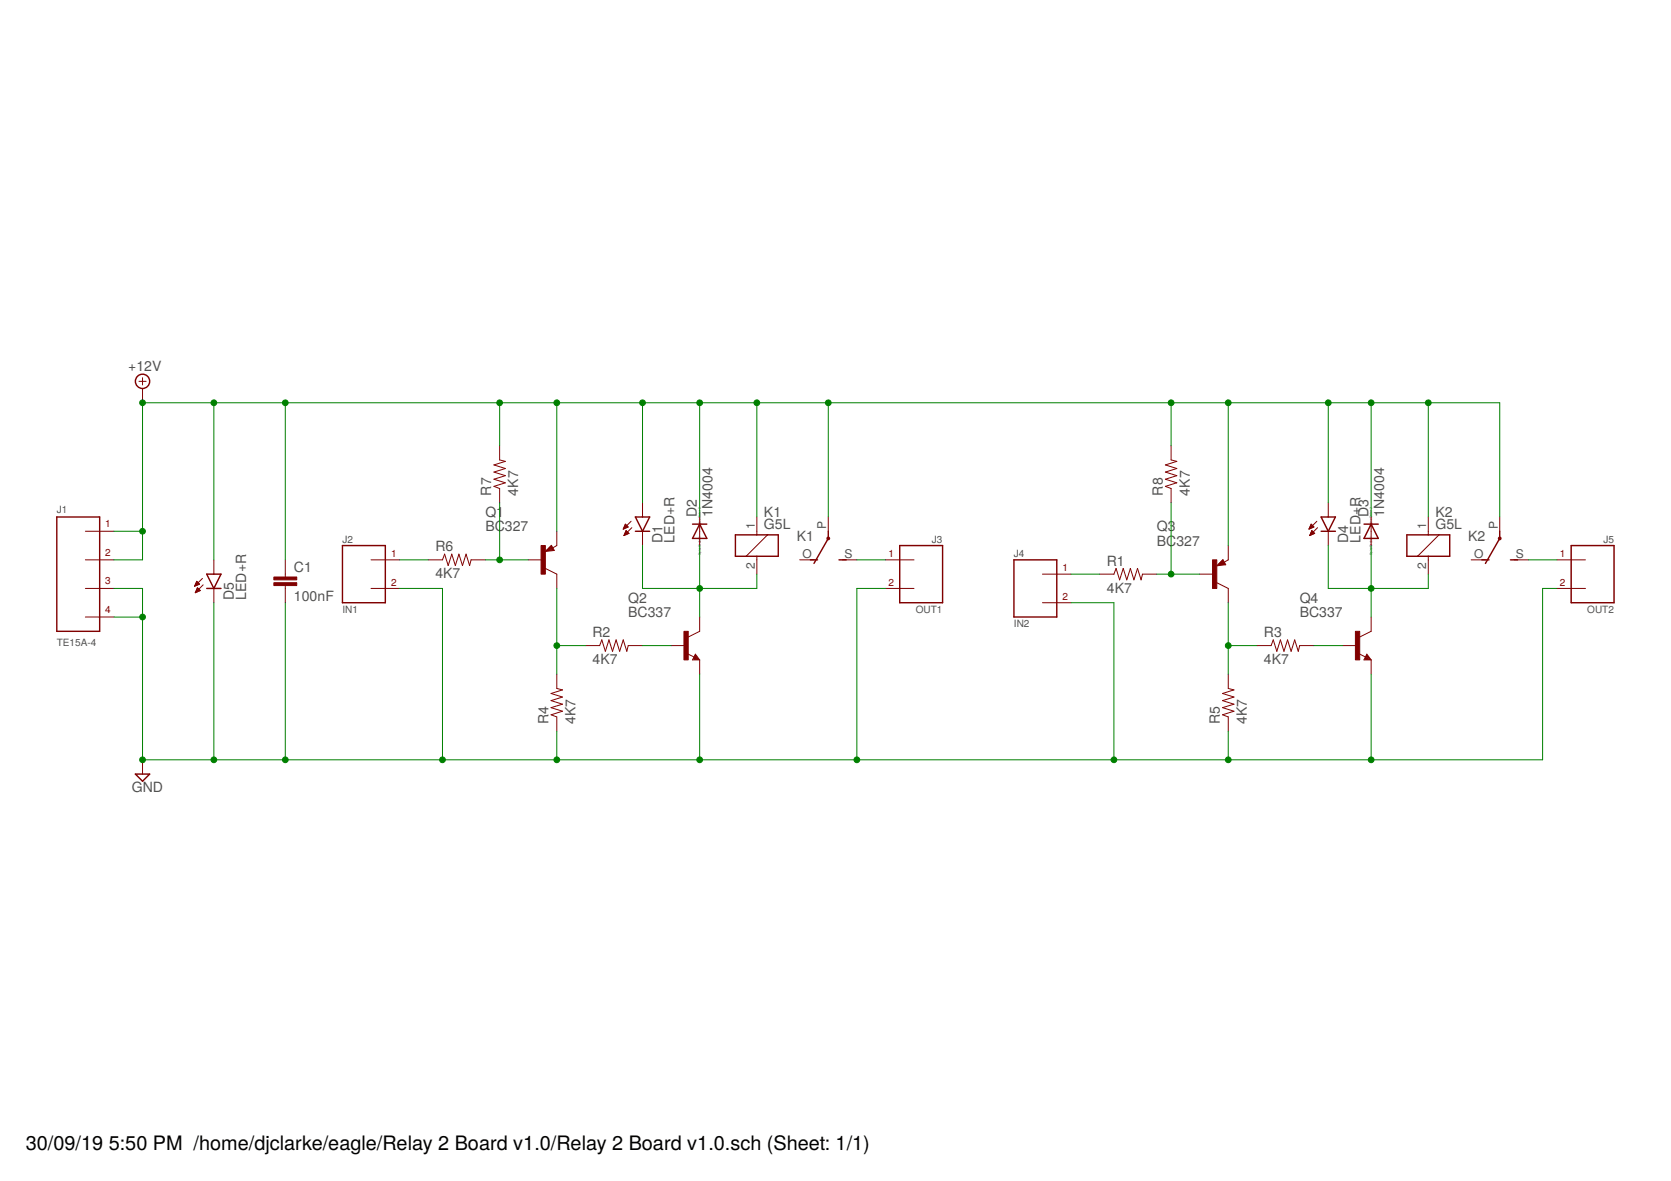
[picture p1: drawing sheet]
<?xml version="1.0" encoding="utf-8"?>
<!DOCTYPE eagle SYSTEM "eagle.dtd">
<!--
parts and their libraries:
SparkFun-Passives: Licensing: Creative Commons ShareAlike 4.0 International - https://creativecommons.org/licenses/by-sa/4.0
-->
<eagle version="7.4.0">
<drawing>
<settings>
<setting alwaysvectorfont="no"/>
<setting verticaltext="up"/>
</settings>
<grid distance="0.1" unitdist="inch" unit="inch" style="lines" multiple="1" display="no" altdistance="0.01" altunitdist="inch" altunit="inch"/>
<schematic xreflabel="%F%N/%S.%C%R" xrefpart="/%S.%C%R">
<libraries>
<library name="diode">
<symbols>
<symbol name="D">
<wire x1="-1.27" y1="-1.27" x2="1.27" y2="0" width="0.254" layer="94"/>
<wire x1="1.27" y1="0" x2="-1.27" y2="1.27" width="0.254" layer="94"/>
<wire x1="1.27" y1="1.27" x2="1.27" y2="0" width="0.254" layer="94"/>
<wire x1="-1.27" y1="1.27" x2="-1.27" y2="-1.27" width="0.254" layer="94"/>
<wire x1="1.27" y1="0" x2="1.27" y2="-1.27" width="0.254" layer="94"/>
<text x="2.54" y="0.4826" size="1.778" layer="95">&gt;NAME</text>
<text x="2.54" y="-2.3114" size="1.778" layer="96">&gt;VALUE</text>
<pin name="A" x="-2.54" y="0" visible="off" length="short" direction="pas"/>
<pin name="C" x="2.54" y="0" visible="off" length="short" direction="pas" rot="R180"/>
<text x="-2.54" y="0" size="0.4064" layer="99" align="center">SpiceOrder 1</text>
<text x="2.54" y="0" size="0.4064" layer="99" align="center">SpiceOrder 2</text>
</symbol>
</symbols>
<devicesets>
<deviceset name="1N4004" prefix="D">
<gates>
<gate name="1" symbol="D" x="0" y="0"/>
</gates>
<devices>
<device name="" package="DO41-10">
<connects>
<connect gate="1" pin="A" pad="A"/>
<connect gate="1" pin="C" pad="C"/>
</connects>
<technologies>
<technology name=""/>
</technologies>
</device>
</devices>
</deviceset>
</devicesets>
</library>
<library name="aaa-flatcatit">
<symbols>
<symbol name="J4-1">
<text x="-7.62" y="10.922" size="1.27" layer="95">&gt;NAME</text>
<text x="-7.62" y="-12.7" size="1.27" layer="96">&gt;VALUE</text>
<pin name="1" x="2.54" y="7.62" visible="off" length="middle" rot="R180"/>
<pin name="2" x="2.54" y="2.54" visible="off" length="middle" rot="R180"/>
<pin name="3" x="2.54" y="-2.54" visible="off" length="middle" rot="R180"/>
<pin name="4" x="2.54" y="-7.62" visible="off" length="middle" rot="R180"/>
<wire x1="-7.62" y1="10.16" x2="0" y2="10.16" width="0.254" layer="94"/>
<wire x1="0" y1="10.16" x2="0" y2="-10.16" width="0.254" layer="94"/>
<wire x1="0" y1="-10.16" x2="-7.62" y2="-10.16" width="0.254" layer="94"/>
<wire x1="-7.62" y1="-10.16" x2="-7.62" y2="10.16" width="0.254" layer="94"/>
<text x="1.016" y="3.302" size="1.27" layer="94">2</text>
<text x="1.016" y="-1.778" size="1.27" layer="94">3</text>
<text x="1.016" y="-6.858" size="1.27" layer="94">4</text>
<text x="1.016" y="8.382" size="1.27" layer="94">1</text>
</symbol>
<symbol name="J2-1">
<text x="-7.62" y="5.588" size="1.27" layer="95">&gt;NAME</text>
<text x="-7.62" y="-6.858" size="1.27" layer="96">&gt;VALUE</text>
<pin name="P$1" x="2.54" y="2.54" visible="off" length="middle" rot="R180"/>
<pin name="P$2" x="2.54" y="-2.54" visible="off" length="middle" rot="R180"/>
<wire x1="-7.62" y1="5.08" x2="0" y2="5.08" width="0.254" layer="94"/>
<wire x1="0" y1="5.08" x2="0" y2="-5.08" width="0.254" layer="94"/>
<wire x1="0" y1="-5.08" x2="-7.62" y2="-5.08" width="0.254" layer="94"/>
<wire x1="-7.62" y1="-5.08" x2="-7.62" y2="5.08" width="0.254" layer="94"/>
<text x="1.016" y="3.048" size="1.27" layer="94">1</text>
<text x="1.016" y="-2.032" size="1.27" layer="94">2</text>
</symbol>
</symbols>
<devicesets>
<deviceset name="TE15A-4">
<gates>
<gate name="J" symbol="J4-1" x="2.54" y="-7.62"/>
</gates>
<devices>
<device name="" package="J4-950MM">
<connects>
<connect gate="J" pin="1" pad="P$1"/>
<connect gate="J" pin="2" pad="P$2"/>
<connect gate="J" pin="3" pad="P$3"/>
<connect gate="J" pin="4" pad="P$4"/>
</connects>
<technologies>
<technology name=""/>
</technologies>
</device>
</devices>
</deviceset>
<deviceset name="J2-508MM" prefix="J" uservalue="yes">
<gates>
<gate name="G$1" symbol="J2-1" x="2.54" y="0"/>
</gates>
<devices>
<device name="" package="J2-508MM">
<connects>
<connect gate="G$1" pin="P$1" pad="P$1"/>
<connect gate="G$1" pin="P$2" pad="P$2"/>
</connects>
<technologies>
<technology name=""/>
</technologies>
</device>
<device name="V" package="J2V-508MM">
<connects>
<connect gate="G$1" pin="P$1" pad="P$1"/>
<connect gate="G$1" pin="P$2" pad="P$2"/>
</connects>
<technologies>
<technology name=""/>
</technologies>
</device>
</devices>
</deviceset>
</devicesets>
</library>
<library name="SparkFun-Passives">
<symbols>
<symbol name="CAP">
<wire x1="0" y1="2.54" x2="0" y2="2.032" width="0.1524" layer="94"/>
<wire x1="0" y1="0" x2="0" y2="0.508" width="0.1524" layer="94"/>
<text x="1.524" y="2.921" size="1.778" layer="95">&gt;NAME</text>
<text x="1.524" y="-2.159" size="1.778" layer="96">&gt;VALUE</text>
<rectangle x1="-2.032" y1="0.508" x2="2.032" y2="1.016" layer="94"/>
<rectangle x1="-2.032" y1="1.524" x2="2.032" y2="2.032" layer="94"/>
<pin name="1" x="0" y="5.08" visible="off" length="short" direction="pas" swaplevel="1" rot="R270"/>
<pin name="2" x="0" y="-2.54" visible="off" length="short" direction="pas" swaplevel="1" rot="R90"/>
</symbol>
</symbols>
<devicesets>
<deviceset name="CAP" prefix="C" uservalue="yes">
<gates>
<gate name="G$1" symbol="CAP" x="0" y="0"/>
</gates>
<devices>
<device name="PTH" package="CAP-PTH-SMALL">
<connects>
<connect gate="G$1" pin="1" pad="1"/>
<connect gate="G$1" pin="2" pad="2"/>
</connects>
<technologies>
<technology name=""/>
</technologies>
</device>
<device name="PTH2" package="CAP-PTH-SMALL2">
<connects>
<connect gate="G$1" pin="1" pad="1"/>
<connect gate="G$1" pin="2" pad="2"/>
</connects>
<technologies>
<technology name=""/>
</technologies>
</device>
<device name="0805" package="0805">
<connects>
<connect gate="G$1" pin="1" pad="1"/>
<connect gate="G$1" pin="2" pad="2"/>
</connects>
<technologies>
<technology name=""/>
</technologies>
</device>
<device name="PTH3" package="CAP-PTH-LARGE">
<connects>
<connect gate="G$1" pin="1" pad="1"/>
<connect gate="G$1" pin="2" pad="2"/>
</connects>
<technologies>
<technology name=""/>
</technologies>
</device>
<device name="SMD" package="GRM43D">
<connects>
<connect gate="G$1" pin="1" pad="A"/>
<connect gate="G$1" pin="2" pad="C"/>
</connects>
<technologies>
<technology name=""/>
</technologies>
</device>
<device name="0603-CAP" package="0603-CAP">
<connects>
<connect gate="G$1" pin="1" pad="1"/>
<connect gate="G$1" pin="2" pad="2"/>
</connects>
<technologies>
<technology name=""/>
</technologies>
</device>
<device name="0402-CAP" package="0402-CAP">
<connects>
<connect gate="G$1" pin="1" pad="1"/>
<connect gate="G$1" pin="2" pad="2"/>
</connects>
<technologies>
<technology name=""/>
</technologies>
</device>
<device name="PTH1" package="CAP-PTH-5MM">
<connects>
<connect gate="G$1" pin="1" pad="1"/>
<connect gate="G$1" pin="2" pad="2"/>
</connects>
<technologies>
<technology name=""/>
</technologies>
</device>
<device name="_" package="AXIAL-5MM">
<connects>
<connect gate="G$1" pin="1" pad="P$1"/>
<connect gate="G$1" pin="2" pad="P$2"/>
</connects>
<technologies>
<technology name=""/>
</technologies>
</device>
<device name="1210" package="1210">
<connects>
<connect gate="G$1" pin="1" pad="1"/>
<connect gate="G$1" pin="2" pad="2"/>
</connects>
<technologies>
<technology name=""/>
</technologies>
</device>
<device name="1206" package="1206">
<connects>
<connect gate="G$1" pin="1" pad="1"/>
<connect gate="G$1" pin="2" pad="2"/>
</connects>
<technologies>
<technology name=""/>
</technologies>
</device>
<device name="ASMD" package="CTZ3">
<connects>
<connect gate="G$1" pin="1" pad="+"/>
<connect gate="G$1" pin="2" pad="-"/>
</connects>
<technologies>
<technology name=""/>
</technologies>
</device>
<device name="KIT" package="CAP-PTH-SMALL-KIT">
<connects>
<connect gate="G$1" pin="1" pad="1"/>
<connect gate="G$1" pin="2" pad="2"/>
</connects>
<technologies>
<technology name=""/>
</technologies>
</device>
<device name="EZ" package="CAP-PTH-SMALLEZ">
<connects>
<connect gate="G$1" pin="1" pad="1"/>
<connect gate="G$1" pin="2" pad="2"/>
</connects>
<technologies>
<technology name=""/>
</technologies>
</device>
</devices>
</deviceset>
</devicesets>
</library>
<library name="relay">
<symbols>
<symbol name="K">
<wire x1="-3.81" y1="-1.905" x2="-1.905" y2="-1.905" width="0.254" layer="94"/>
<wire x1="3.81" y1="-1.905" x2="3.81" y2="1.905" width="0.254" layer="94"/>
<wire x1="3.81" y1="1.905" x2="1.905" y2="1.905" width="0.254" layer="94"/>
<wire x1="-3.81" y1="1.905" x2="-3.81" y2="-1.905" width="0.254" layer="94"/>
<wire x1="0" y1="-2.54" x2="0" y2="-1.905" width="0.1524" layer="94"/>
<wire x1="0" y1="-1.905" x2="3.81" y2="-1.905" width="0.254" layer="94"/>
<wire x1="0" y1="2.54" x2="0" y2="1.905" width="0.1524" layer="94"/>
<wire x1="0" y1="1.905" x2="-3.81" y2="1.905" width="0.254" layer="94"/>
<wire x1="-1.905" y1="-1.905" x2="1.905" y2="1.905" width="0.1524" layer="94"/>
<wire x1="-1.905" y1="-1.905" x2="0" y2="-1.905" width="0.254" layer="94"/>
<wire x1="1.905" y1="1.905" x2="0" y2="1.905" width="0.254" layer="94"/>
<text x="1.27" y="2.921" size="1.778" layer="96">&gt;VALUE</text>
<text x="1.27" y="5.08" size="1.778" layer="95">&gt;PART</text>
<pin name="2" x="0" y="-5.08" visible="pad" length="short" direction="pas" rot="R90"/>
<pin name="1" x="0" y="5.08" visible="pad" length="short" direction="pas" rot="R270"/>
</symbol>
<symbol name="U">
<wire x1="3.175" y1="5.08" x2="1.905" y2="5.08" width="0.254" layer="94"/>
<wire x1="-3.175" y1="5.08" x2="-1.905" y2="5.08" width="0.254" layer="94"/>
<wire x1="0" y1="1.27" x2="2.54" y2="5.715" width="0.254" layer="94"/>
<wire x1="0" y1="1.27" x2="0" y2="0" width="0.254" layer="94"/>
<circle x="0" y="1.27" radius="0.127" width="0.4064" layer="94"/>
<text x="2.54" y="0" size="1.778" layer="95">&gt;PART</text>
<pin name="O" x="5.08" y="5.08" visible="pad" length="short" direction="pas" rot="R180"/>
<pin name="S" x="-5.08" y="5.08" visible="pad" length="short" direction="pas"/>
<pin name="P" x="0" y="-2.54" visible="pad" length="short" direction="pas" rot="R90"/>
</symbol>
</symbols>
<devicesets>
<deviceset name="G5L" prefix="K">
<gates>
<gate name="1" symbol="K" x="0" y="0" addlevel="must"/>
<gate name="2" symbol="U" x="17.78" y="-2.54" addlevel="always"/>
</gates>
<devices>
<device name="" package="G5LE">
<connects>
<connect gate="1" pin="1" pad="1"/>
<connect gate="1" pin="2" pad="2"/>
<connect gate="2" pin="O" pad="O"/>
<connect gate="2" pin="P" pad="P"/>
<connect gate="2" pin="S" pad="S"/>
</connects>
<technologies>
<technology name="">
<attribute name="MF" value="" constant="no"/>
<attribute name="MPN" value="" constant="no"/>
<attribute name="OC_FARNELL" value="unknown" constant="no"/>
<attribute name="OC_NEWARK" value="unknown" constant="no"/>
</technology>
</technologies>
</device>
</devices>
</deviceset>
</devicesets>
</library>
<library name="transistor">
<symbols>
<symbol name="NPN">
<wire x1="2.54" y1="2.54" x2="0.508" y2="1.524" width="0.1524" layer="94"/>
<wire x1="1.778" y1="-1.524" x2="2.54" y2="-2.54" width="0.1524" layer="94"/>
<wire x1="2.54" y1="-2.54" x2="1.27" y2="-2.54" width="0.1524" layer="94"/>
<wire x1="1.27" y1="-2.54" x2="1.778" y2="-1.524" width="0.1524" layer="94"/>
<wire x1="1.54" y1="-2.04" x2="0.308" y2="-1.424" width="0.1524" layer="94"/>
<wire x1="1.524" y1="-2.413" x2="2.286" y2="-2.413" width="0.254" layer="94"/>
<wire x1="2.286" y1="-2.413" x2="1.778" y2="-1.778" width="0.254" layer="94"/>
<wire x1="1.778" y1="-1.778" x2="1.524" y2="-2.286" width="0.254" layer="94"/>
<wire x1="1.524" y1="-2.286" x2="1.905" y2="-2.286" width="0.254" layer="94"/>
<wire x1="1.905" y1="-2.286" x2="1.778" y2="-2.032" width="0.254" layer="94"/>
<text x="-10.16" y="7.62" size="1.778" layer="95">&gt;NAME</text>
<text x="-10.16" y="5.08" size="1.778" layer="96">&gt;VALUE</text>
<rectangle x1="-0.254" y1="-2.54" x2="0.508" y2="2.54" layer="94"/>
<pin name="B" x="-2.54" y="0" visible="off" length="short" direction="pas" swaplevel="1"/>
<pin name="E" x="2.54" y="-5.08" visible="off" length="short" direction="pas" swaplevel="3" rot="R90"/>
<pin name="C" x="2.54" y="5.08" visible="off" length="short" direction="pas" swaplevel="2" rot="R270"/>
</symbol>
</symbols>
<devicesets>
<deviceset name="BC337" prefix="T">
<gates>
<gate name="G$1" symbol="NPN" x="0" y="0"/>
</gates>
<devices>
<device name="" package="TO92">
<connects>
<connect gate="G$1" pin="B" pad="2"/>
<connect gate="G$1" pin="C" pad="3"/>
<connect gate="G$1" pin="E" pad="1"/>
</connects>
<technologies>
<technology name=""/>
</technologies>
</device>
</devices>
</deviceset>
</devicesets>
</library>
<library name="supply2">
<symbols>
<symbol name="GND">
<wire x1="-1.27" y1="0" x2="1.27" y2="0" width="0.254" layer="94"/>
<wire x1="1.27" y1="0" x2="0" y2="-1.27" width="0.254" layer="94"/>
<wire x1="0" y1="-1.27" x2="-1.27" y2="0" width="0.254" layer="94"/>
<text x="-1.905" y="-3.175" size="1.778" layer="96">&gt;VALUE</text>
<pin name="GND" x="0" y="2.54" visible="off" length="short" direction="sup" rot="R270"/>
</symbol>
<symbol name="+12V">
<wire x1="0" y1="1.905" x2="0" y2="0.635" width="0.1524" layer="94"/>
<wire x1="-0.635" y1="1.27" x2="0.635" y2="1.27" width="0.1524" layer="94"/>
<circle x="0" y="1.27" radius="1.27" width="0.254" layer="94"/>
<text x="-2.54" y="3.175" size="1.778" layer="96">&gt;VALUE</text>
<pin name="+12V" x="0" y="-2.54" visible="off" length="short" direction="sup" rot="R90"/>
</symbol>
</symbols>
<devicesets>
<deviceset name="GND" prefix="SUPPLY">
<gates>
<gate name="GND" symbol="GND" x="0" y="0"/>
</gates>
<devices>
<device name="">
<technologies>
<technology name=""/>
</technologies>
</device>
</devices>
</deviceset>
<deviceset name="+12V" prefix="SUPPLY">
<gates>
<gate name="+12V" symbol="+12V" x="0" y="0"/>
</gates>
<devices>
<device name="">
<technologies>
<technology name=""/>
</technologies>
</device>
</devices>
</deviceset>
</devicesets>
</library>
<library name="SparkFun-Resistors">
<symbols>
<symbol name="RESISTOR">
<wire x1="-2.54" y1="0" x2="-2.159" y2="1.016" width="0.1524" layer="94"/>
<wire x1="-2.159" y1="1.016" x2="-1.524" y2="-1.016" width="0.1524" layer="94"/>
<wire x1="-1.524" y1="-1.016" x2="-0.889" y2="1.016" width="0.1524" layer="94"/>
<wire x1="-0.889" y1="1.016" x2="-0.254" y2="-1.016" width="0.1524" layer="94"/>
<wire x1="-0.254" y1="-1.016" x2="0.381" y2="1.016" width="0.1524" layer="94"/>
<wire x1="0.381" y1="1.016" x2="1.016" y2="-1.016" width="0.1524" layer="94"/>
<wire x1="1.016" y1="-1.016" x2="1.651" y2="1.016" width="0.1524" layer="94"/>
<wire x1="1.651" y1="1.016" x2="2.286" y2="-1.016" width="0.1524" layer="94"/>
<wire x1="2.286" y1="-1.016" x2="2.54" y2="0" width="0.1524" layer="94"/>
<text x="-3.81" y="1.4986" size="1.778" layer="95">&gt;NAME</text>
<text x="-3.81" y="-3.302" size="1.778" layer="96">&gt;VALUE</text>
<pin name="2" x="5.08" y="0" visible="off" length="short" direction="pas" swaplevel="1" rot="R180"/>
<pin name="1" x="-5.08" y="0" visible="off" length="short" direction="pas" swaplevel="1"/>
</symbol>
</symbols>
<devicesets>
<deviceset name="RESISTOR" prefix="R" uservalue="yes">
<gates>
<gate name="G$1" symbol="RESISTOR" x="0" y="0"/>
</gates>
<devices>
<device name="1206" package="1206">
<connects>
<connect gate="G$1" pin="1" pad="1"/>
<connect gate="G$1" pin="2" pad="2"/>
</connects>
<technologies>
<technology name=""/>
</technologies>
</device>
<device name="AXIAL-0.3" package="AXIAL-0.3">
<connects>
<connect gate="G$1" pin="1" pad="P$1"/>
<connect gate="G$1" pin="2" pad="P$2"/>
</connects>
<technologies>
<technology name=""/>
</technologies>
</device>
<device name="2010" package="R2010">
<connects>
<connect gate="G$1" pin="1" pad="1"/>
<connect gate="G$1" pin="2" pad="2"/>
</connects>
<technologies>
<technology name=""/>
</technologies>
</device>
<device name="0805-RES" package="0805">
<connects>
<connect gate="G$1" pin="1" pad="1"/>
<connect gate="G$1" pin="2" pad="2"/>
</connects>
<technologies>
<technology name=""/>
</technologies>
</device>
<device name="0603-RES" package="0603-RES">
<connects>
<connect gate="G$1" pin="1" pad="1"/>
<connect gate="G$1" pin="2" pad="2"/>
</connects>
<technologies>
<technology name=""/>
</technologies>
</device>
<device name="0603" package="0603-RES">
<connects>
<connect gate="G$1" pin="1" pad="1"/>
<connect gate="G$1" pin="2" pad="2"/>
</connects>
<technologies>
<technology name=""/>
</technologies>
</device>
<device name="PTH-1/6W" package="1/6W-RES">
<connects>
<connect gate="G$1" pin="1" pad="1"/>
<connect gate="G$1" pin="2" pad="2"/>
</connects>
<technologies>
<technology name=""/>
</technologies>
</device>
<device name="2512" package="R2512">
<connects>
<connect gate="G$1" pin="1" pad="1"/>
<connect gate="G$1" pin="2" pad="2"/>
</connects>
<technologies>
<technology name=""/>
</technologies>
</device>
<device name="PTH-1/4W" package="AXIAL-0.4">
<connects>
<connect gate="G$1" pin="1" pad="P$1"/>
<connect gate="G$1" pin="2" pad="P$2"/>
</connects>
<technologies>
<technology name=""/>
</technologies>
</device>
<device name="PTH-1/2W" package="AXIAL-0.5">
<connects>
<connect gate="G$1" pin="1" pad="P$1"/>
<connect gate="G$1" pin="2" pad="P$2"/>
</connects>
<technologies>
<technology name=""/>
</technologies>
</device>
<device name="PTH-1W" package="AXIAL-0.6">
<connects>
<connect gate="G$1" pin="1" pad="P$1"/>
<connect gate="G$1" pin="2" pad="P$2"/>
</connects>
<technologies>
<technology name=""/>
</technologies>
</device>
<device name="PTH-2W" package="AXIAL-0.8">
<connects>
<connect gate="G$1" pin="1" pad="P$1"/>
<connect gate="G$1" pin="2" pad="P$2"/>
</connects>
<technologies>
<technology name=""/>
</technologies>
</device>
<device name="KIT" package="AXIAL-0.3-KIT">
<connects>
<connect gate="G$1" pin="1" pad="P$1"/>
<connect gate="G$1" pin="2" pad="P$2"/>
</connects>
<technologies>
<technology name=""/>
</technologies>
</device>
<device name="EZ" package="AXIAL-0.3EZ">
<connects>
<connect gate="G$1" pin="1" pad="P$1"/>
<connect gate="G$1" pin="2" pad="P$2"/>
</connects>
<technologies>
<technology name=""/>
</technologies>
</device>
<device name="PTH-1/4W-VERT-KIT" package="AXIAL-0.1EZ">
<connects>
<connect gate="G$1" pin="1" pad="P$1"/>
<connect gate="G$1" pin="2" pad="P$2"/>
</connects>
<technologies>
<technology name=""/>
</technologies>
</device>
<device name="PTH-1/4W-VERT" package="AXIAL-0.1">
<connects>
<connect gate="G$1" pin="1" pad="P$1"/>
<connect gate="G$1" pin="2" pad="P$2"/>
</connects>
<technologies>
<technology name=""/>
</technologies>
</device>
<device name="0402" package="0402-RES">
<connects>
<connect gate="G$1" pin="1" pad="1"/>
<connect gate="G$1" pin="2" pad="2"/>
</connects>
<technologies>
<technology name=""/>
</technologies>
</device>
</devices>
</deviceset>
</devicesets>
</library>
<library name="transistor-pnp">
<symbols>
<symbol name="PNP">
<wire x1="2.086" y1="1.678" x2="1.578" y2="2.594" width="0.1524" layer="94"/>
<wire x1="1.578" y1="2.594" x2="0.516" y2="1.478" width="0.1524" layer="94"/>
<wire x1="0.516" y1="1.478" x2="2.086" y2="1.678" width="0.1524" layer="94"/>
<wire x1="2.54" y1="2.54" x2="1.808" y2="2.124" width="0.1524" layer="94"/>
<wire x1="2.54" y1="-2.54" x2="0.508" y2="-1.524" width="0.1524" layer="94"/>
<wire x1="1.905" y1="1.778" x2="1.524" y2="2.413" width="0.254" layer="94"/>
<wire x1="1.524" y1="2.413" x2="0.762" y2="1.651" width="0.254" layer="94"/>
<wire x1="0.762" y1="1.651" x2="1.778" y2="1.778" width="0.254" layer="94"/>
<wire x1="1.778" y1="1.778" x2="1.524" y2="2.159" width="0.254" layer="94"/>
<wire x1="1.524" y1="2.159" x2="1.143" y2="1.905" width="0.254" layer="94"/>
<wire x1="1.143" y1="1.905" x2="1.524" y2="1.905" width="0.254" layer="94"/>
<text x="-10.16" y="7.62" size="1.778" layer="95">&gt;NAME</text>
<text x="-10.16" y="5.08" size="1.778" layer="96">&gt;VALUE</text>
<rectangle x1="-0.254" y1="-2.54" x2="0.508" y2="2.54" layer="94"/>
<pin name="B" x="-2.54" y="0" visible="off" length="short" direction="pas"/>
<pin name="E" x="2.54" y="5.08" visible="off" length="short" direction="pas" rot="R270"/>
<pin name="C" x="2.54" y="-5.08" visible="off" length="short" direction="pas" rot="R90"/>
</symbol>
</symbols>
<devicesets>
<deviceset name="BC327" prefix="Q">
<gates>
<gate name="G$1" symbol="PNP" x="0" y="0"/>
</gates>
<devices>
<device name="" package="TO92">
<connects>
<connect gate="G$1" pin="B" pad="2"/>
<connect gate="G$1" pin="C" pad="3"/>
<connect gate="G$1" pin="E" pad="1"/>
</connects>
<technologies>
<technology name=""/>
</technologies>
</device>
</devices>
</deviceset>
</devicesets>
</library>
<library name="SparkFun-LED">
<symbols>
<symbol name="LED">
<wire x1="1.27" y1="0" x2="0" y2="-2.54" width="0.254" layer="94"/>
<wire x1="0" y1="-2.54" x2="-1.27" y2="0" width="0.254" layer="94"/>
<wire x1="1.27" y1="-2.54" x2="0" y2="-2.54" width="0.254" layer="94"/>
<wire x1="0" y1="-2.54" x2="-1.27" y2="-2.54" width="0.254" layer="94"/>
<wire x1="1.27" y1="0" x2="0" y2="0" width="0.254" layer="94"/>
<wire x1="0" y1="0" x2="-1.27" y2="0" width="0.254" layer="94"/>
<wire x1="-2.032" y1="-0.762" x2="-3.429" y2="-2.159" width="0.1524" layer="94"/>
<wire x1="-1.905" y1="-1.905" x2="-3.302" y2="-3.302" width="0.1524" layer="94"/>
<text x="3.556" y="-4.572" size="1.778" layer="95" rot="R90">&gt;NAME</text>
<text x="5.715" y="-4.572" size="1.778" layer="96" rot="R90">&gt;VALUE</text>
<pin name="C" x="0" y="-5.08" visible="off" length="short" direction="pas" rot="R90"/>
<pin name="A" x="0" y="2.54" visible="off" length="short" direction="pas" rot="R270"/>
<polygon width="0.1524" layer="94">
<vertex x="-3.429" y="-2.159"/>
<vertex x="-3.048" y="-1.27"/>
<vertex x="-2.54" y="-1.778"/>
</polygon>
<polygon width="0.1524" layer="94">
<vertex x="-3.302" y="-3.302"/>
<vertex x="-2.921" y="-2.413"/>
<vertex x="-2.413" y="-2.921"/>
</polygon>
</symbol>
</symbols>
<devicesets>
<deviceset name="LED" prefix="D" uservalue="yes">
<gates>
<gate name="G$1" symbol="LED" x="0" y="0"/>
</gates>
<devices>
<device name="5MM" package="LED5MM">
<connects>
<connect gate="G$1" pin="A" pad="A"/>
<connect gate="G$1" pin="C" pad="K"/>
</connects>
<technologies>
<technology name=""/>
</technologies>
</device>
<device name="3MM" package="LED3MM">
<connects>
<connect gate="G$1" pin="A" pad="A"/>
<connect gate="G$1" pin="C" pad="K"/>
</connects>
<technologies>
<technology name=""/>
</technologies>
</device>
<device name="1206" package="LED-1206">
<connects>
<connect gate="G$1" pin="A" pad="A"/>
<connect gate="G$1" pin="C" pad="C"/>
</connects>
<technologies>
<technology name=""/>
</technologies>
</device>
<device name="0603" package="LED-0603">
<connects>
<connect gate="G$1" pin="A" pad="A"/>
<connect gate="G$1" pin="C" pad="C"/>
</connects>
<technologies>
<technology name=""/>
</technologies>
</device>
<device name="10MM" package="LED10MM">
<connects>
<connect gate="G$1" pin="A" pad="A"/>
<connect gate="G$1" pin="C" pad="C"/>
</connects>
<technologies>
<technology name=""/>
</technologies>
</device>
<device name="-FKIT-1206" package="FKIT-LED-1206">
<connects>
<connect gate="G$1" pin="A" pad="A"/>
<connect gate="G$1" pin="C" pad="C"/>
</connects>
<technologies>
<technology name=""/>
</technologies>
</device>
<device name="-3MM-NO_SILK" package="LED3MM-NS">
<connects>
<connect gate="G$1" pin="A" pad="A"/>
<connect gate="G$1" pin="C" pad="K"/>
</connects>
<technologies>
<technology name=""/>
</technologies>
</device>
<device name="5MM-KIT" package="LED5MM-KIT">
<connects>
<connect gate="G$1" pin="A" pad="A"/>
<connect gate="G$1" pin="C" pad="K"/>
</connects>
<technologies>
<technology name=""/>
</technologies>
</device>
<device name="1206-BOTTOM" package="LED-1206-BOTTOM">
<connects>
<connect gate="G$1" pin="A" pad="A"/>
<connect gate="G$1" pin="C" pad="C"/>
</connects>
<technologies>
<technology name=""/>
</technologies>
</device>
</devices>
</deviceset>
</devicesets>
</library>
</libraries>
<attributes>
</attributes>
<variantdefs>
</variantdefs>
<classes>
<class number="0" name="default" width="0" drill="0">
</class>
</classes>
<parts>
<part name="J1" library="aaa-flatcatit" deviceset="TE15A-4" device=""/>
<part name="D2" library="diode" deviceset="1N4004" device=""/>
<part name="K1" library="relay" deviceset="G5L" device=""/>
<part name="K2" library="relay" deviceset="G5L" device=""/>
<part name="D3" library="diode" deviceset="1N4004" device=""/>
<part name="Q2" library="transistor" deviceset="BC337" device=""/>
<part name="Q4" library="transistor" deviceset="BC337" device=""/>
<part name="SUPPLY1" library="supply2" deviceset="GND" device=""/>
<part name="SUPPLY2" library="supply2" deviceset="+12V" device=""/>
<part name="R2" library="SparkFun-Resistors" deviceset="RESISTOR" device="AXIAL-0.3" value="4K7"/>
<part name="R3" library="SparkFun-Resistors" deviceset="RESISTOR" device="AXIAL-0.3" value="4K7"/>
<part name="Q1" library="transistor-pnp" deviceset="BC327" device=""/>
<part name="Q3" library="transistor-pnp" deviceset="BC327" device=""/>
<part name="R4" library="SparkFun-Resistors" deviceset="RESISTOR" device="AXIAL-0.3" value="4K7"/>
<part name="R5" library="SparkFun-Resistors" deviceset="RESISTOR" device="AXIAL-0.3" value="4K7"/>
<part name="R6" library="SparkFun-Resistors" deviceset="RESISTOR" device="AXIAL-0.3" value="4K7"/>
<part name="R1" library="SparkFun-Resistors" deviceset="RESISTOR" device="AXIAL-0.3" value="4K7"/>
<part name="C1" library="SparkFun-Passives" deviceset="CAP" device="PTH1" value="100nF"/>
<part name="D1" library="SparkFun-LED" deviceset="LED" device="3MM" value="LED+R"/>
<part name="D4" library="SparkFun-LED" deviceset="LED" device="3MM" value="LED+R"/>
<part name="R7" library="SparkFun-Resistors" deviceset="RESISTOR" device="AXIAL-0.3" value="4K7"/>
<part name="R8" library="SparkFun-Resistors" deviceset="RESISTOR" device="AXIAL-0.3" value="4K7"/>
<part name="J2" library="aaa-flatcatit" deviceset="J2-508MM" device="V" value="IN1"/>
<part name="J3" library="aaa-flatcatit" deviceset="J2-508MM" device="V" value="OUT1"/>
<part name="J4" library="aaa-flatcatit" deviceset="J2-508MM" device="V" value="IN2"/>
<part name="J5" library="aaa-flatcatit" deviceset="J2-508MM" device="V" value="OUT2"/>
<part name="D5" library="SparkFun-LED" deviceset="LED" device="3MM" value="LED+R"/>
</parts>
<sheets>
<sheet>
<plain>
</plain>
<instances>
<instance part="J1" gate="J" x="-81.28" y="43.18"/>
<instance part="D2" gate="1" x="25.4" y="50.8" rot="R90"/>
<instance part="K1" gate="1" x="35.56" y="48.26"/>
<instance part="K1" gate="2" x="48.26" y="50.8" rot="R180"/>
<instance part="K2" gate="1" x="154.94" y="48.26"/>
<instance part="K2" gate="2" x="167.64" y="50.8" rot="R180"/>
<instance part="D3" gate="1" x="144.78" y="50.8" rot="R90"/>
<instance part="Q2" gate="G$1" x="22.86" y="30.48"/>
<instance part="Q4" gate="G$1" x="142.24" y="30.48"/>
<instance part="SUPPLY1" gate="GND" x="-73.66" y="7.62"/>
<instance part="SUPPLY2" gate="+12V" x="-73.66" y="76.2"/>
<instance part="R2" gate="G$1" x="10.16" y="30.48"/>
<instance part="R3" gate="G$1" x="129.54" y="30.48"/>
<instance part="Q1" gate="G$1" x="-2.54" y="45.72"/>
<instance part="Q3" gate="G$1" x="116.84" y="43.18"/>
<instance part="R4" gate="G$1" x="0" y="20.32" rot="R90"/>
<instance part="R5" gate="G$1" x="119.38" y="20.32" rot="R90"/>
<instance part="R6" gate="G$1" x="-17.78" y="45.72"/>
<instance part="R1" gate="G$1" x="101.6" y="43.18"/>
<instance part="C1" gate="G$1" x="-48.26" y="40.64"/>
<instance part="D1" gate="G$1" x="15.24" y="53.34"/>
<instance part="D4" gate="G$1" x="137.16" y="53.34"/>
<instance part="R7" gate="G$1" x="-10.16" y="60.96" rot="R90"/>
<instance part="R8" gate="G$1" x="109.22" y="60.96" rot="R90"/>
<instance part="J2" gate="G$1" x="-30.48" y="43.18"/>
<instance part="J3" gate="G$1" x="60.96" y="43.18" rot="MR0"/>
<instance part="J4" gate="G$1" x="88.9" y="40.64"/>
<instance part="J5" gate="G$1" x="180.34" y="43.18" rot="MR0"/>
<instance part="D5" gate="G$1" x="-60.96" y="43.18"/>
</instances>
<busses>
</busses>
<nets>
<net name="+12V" class="0">
<segment>
<wire x1="-78.74" y1="50.8" x2="-73.66" y2="50.8" width="0.1524" layer="91"/>
<wire x1="-73.66" y1="50.8" x2="-73.66" y2="45.72" width="0.1524" layer="91"/>
<wire x1="-73.66" y1="45.72" x2="-78.74" y2="45.72" width="0.1524" layer="91"/>
<wire x1="-73.66" y1="50.8" x2="-73.66" y2="73.66" width="0.1524" layer="91"/>
<pinref part="SUPPLY2" gate="+12V" pin="+12V"/>
<junction x="-73.66" y="50.8"/>
<pinref part="J1" gate="J" pin="1"/>
<pinref part="J1" gate="J" pin="2"/>
<pinref part="K1" gate="1" pin="1"/>
<wire x1="35.56" y1="53.34" x2="35.56" y2="73.66" width="0.1524" layer="91"/>
<pinref part="D2" gate="1" pin="C"/>
<wire x1="25.4" y1="53.34" x2="25.4" y2="73.66" width="0.1524" layer="91"/>
<wire x1="25.4" y1="73.66" x2="35.56" y2="73.66" width="0.1524" layer="91"/>
<junction x="35.56" y="73.66"/>
<pinref part="K1" gate="2" pin="P"/>
<wire x1="48.26" y1="53.34" x2="48.26" y2="73.66" width="0.1524" layer="91"/>
<wire x1="48.26" y1="73.66" x2="35.56" y2="73.66" width="0.1524" layer="91"/>
<pinref part="Q1" gate="G$1" pin="E"/>
<wire x1="0" y1="50.8" x2="0" y2="73.66" width="0.1524" layer="91"/>
<wire x1="0" y1="73.66" x2="15.24" y2="73.66" width="0.1524" layer="91"/>
<junction x="25.4" y="73.66"/>
<wire x1="15.24" y1="73.66" x2="25.4" y2="73.66" width="0.1524" layer="91"/>
<wire x1="-73.66" y1="73.66" x2="-60.96" y2="73.66" width="0.1524" layer="91"/>
<junction x="0" y="73.66"/>
<pinref part="K2" gate="1" pin="1"/>
<wire x1="-60.96" y1="73.66" x2="-48.26" y2="73.66" width="0.1524" layer="91"/>
<wire x1="-48.26" y1="73.66" x2="-10.16" y2="73.66" width="0.1524" layer="91"/>
<wire x1="-10.16" y1="73.66" x2="0" y2="73.66" width="0.1524" layer="91"/>
<wire x1="154.94" y1="53.34" x2="154.94" y2="73.66" width="0.1524" layer="91"/>
<wire x1="154.94" y1="73.66" x2="144.78" y2="73.66" width="0.1524" layer="91"/>
<pinref part="Q3" gate="G$1" pin="E"/>
<wire x1="144.78" y1="73.66" x2="137.16" y2="73.66" width="0.1524" layer="91"/>
<wire x1="137.16" y1="73.66" x2="119.38" y2="73.66" width="0.1524" layer="91"/>
<wire x1="119.38" y1="73.66" x2="109.22" y2="73.66" width="0.1524" layer="91"/>
<wire x1="109.22" y1="73.66" x2="48.26" y2="73.66" width="0.1524" layer="91"/>
<wire x1="119.38" y1="48.26" x2="119.38" y2="73.66" width="0.1524" layer="91"/>
<pinref part="D3" gate="1" pin="C"/>
<wire x1="144.78" y1="53.34" x2="144.78" y2="73.66" width="0.1524" layer="91"/>
<pinref part="K2" gate="2" pin="P"/>
<wire x1="167.64" y1="53.34" x2="167.64" y2="73.66" width="0.1524" layer="91"/>
<wire x1="167.64" y1="73.66" x2="154.94" y2="73.66" width="0.1524" layer="91"/>
<junction x="154.94" y="73.66"/>
<junction x="144.78" y="73.66"/>
<junction x="119.38" y="73.66"/>
<junction x="48.26" y="73.66"/>
<junction x="-73.66" y="73.66"/>
<pinref part="D1" gate="G$1" pin="A"/>
<wire x1="15.24" y1="55.88" x2="15.24" y2="73.66" width="0.1524" layer="91"/>
<pinref part="D4" gate="G$1" pin="A"/>
<wire x1="137.16" y1="55.88" x2="137.16" y2="73.66" width="0.1524" layer="91"/>
<pinref part="C1" gate="G$1" pin="1"/>
<wire x1="-48.26" y1="45.72" x2="-48.26" y2="73.66" width="0.1524" layer="91"/>
<junction x="-48.26" y="73.66"/>
<junction x="137.16" y="73.66"/>
<junction x="15.24" y="73.66"/>
<pinref part="R7" gate="G$1" pin="2"/>
<wire x1="-10.16" y1="66.04" x2="-10.16" y2="73.66" width="0.1524" layer="91"/>
<pinref part="R8" gate="G$1" pin="2"/>
<wire x1="109.22" y1="66.04" x2="109.22" y2="73.66" width="0.1524" layer="91"/>
<junction x="-10.16" y="73.66"/>
<junction x="109.22" y="73.66"/>
<pinref part="D5" gate="G$1" pin="A"/>
<wire x1="-60.96" y1="45.72" x2="-60.96" y2="73.66" width="0.1524" layer="91"/>
<junction x="-60.96" y="73.66"/>
</segment>
</net>
<net name="GND" class="0">
<segment>
<wire x1="-78.74" y1="40.64" x2="-73.66" y2="40.64" width="0.1524" layer="91"/>
<wire x1="-73.66" y1="40.64" x2="-73.66" y2="35.56" width="0.1524" layer="91"/>
<wire x1="-73.66" y1="35.56" x2="-78.74" y2="35.56" width="0.1524" layer="91"/>
<pinref part="SUPPLY1" gate="GND" pin="GND"/>
<wire x1="-73.66" y1="35.56" x2="-73.66" y2="10.16" width="0.1524" layer="91"/>
<junction x="-73.66" y="35.56"/>
<pinref part="J1" gate="J" pin="3"/>
<pinref part="J1" gate="J" pin="4"/>
<wire x1="-73.66" y1="10.16" x2="-60.96" y2="10.16" width="0.1524" layer="91"/>
<pinref part="R4" gate="G$1" pin="1"/>
<wire x1="-60.96" y1="10.16" x2="-48.26" y2="10.16" width="0.1524" layer="91"/>
<wire x1="-48.26" y1="10.16" x2="-20.32" y2="10.16" width="0.1524" layer="91"/>
<wire x1="-20.32" y1="10.16" x2="0" y2="10.16" width="0.1524" layer="91"/>
<wire x1="0" y1="10.16" x2="0" y2="15.24" width="0.1524" layer="91"/>
<wire x1="0" y1="10.16" x2="25.4" y2="10.16" width="0.1524" layer="91"/>
<pinref part="Q2" gate="G$1" pin="E"/>
<wire x1="25.4" y1="10.16" x2="25.4" y2="25.4" width="0.1524" layer="91"/>
<junction x="-73.66" y="10.16"/>
<junction x="0" y="10.16"/>
<wire x1="25.4" y1="10.16" x2="53.34" y2="10.16" width="0.1524" layer="91"/>
<wire x1="53.34" y1="10.16" x2="53.34" y2="40.64" width="0.1524" layer="91"/>
<wire x1="53.34" y1="40.64" x2="58.42" y2="40.64" width="0.1524" layer="91"/>
<wire x1="-27.94" y1="40.64" x2="-20.32" y2="40.64" width="0.1524" layer="91"/>
<wire x1="-20.32" y1="40.64" x2="-20.32" y2="10.16" width="0.1524" layer="91"/>
<junction x="-20.32" y="10.16"/>
<wire x1="53.34" y1="10.16" x2="99.06" y2="10.16" width="0.1524" layer="91"/>
<pinref part="R5" gate="G$1" pin="1"/>
<wire x1="99.06" y1="10.16" x2="119.38" y2="10.16" width="0.1524" layer="91"/>
<wire x1="119.38" y1="10.16" x2="119.38" y2="15.24" width="0.1524" layer="91"/>
<wire x1="119.38" y1="10.16" x2="144.78" y2="10.16" width="0.1524" layer="91"/>
<pinref part="Q4" gate="G$1" pin="E"/>
<wire x1="144.78" y1="10.16" x2="144.78" y2="25.4" width="0.1524" layer="91"/>
<wire x1="144.78" y1="10.16" x2="175.26" y2="10.16" width="0.1524" layer="91"/>
<wire x1="175.26" y1="10.16" x2="175.26" y2="40.64" width="0.1524" layer="91"/>
<wire x1="175.26" y1="40.64" x2="177.8" y2="40.64" width="0.1524" layer="91"/>
<wire x1="91.44" y1="38.1" x2="99.06" y2="38.1" width="0.1524" layer="91"/>
<wire x1="99.06" y1="38.1" x2="99.06" y2="10.16" width="0.1524" layer="91"/>
<junction x="25.4" y="10.16"/>
<junction x="53.34" y="10.16"/>
<junction x="99.06" y="10.16"/>
<junction x="119.38" y="10.16"/>
<junction x="144.78" y="10.16"/>
<pinref part="C1" gate="G$1" pin="2"/>
<wire x1="-48.26" y1="38.1" x2="-48.26" y2="10.16" width="0.1524" layer="91"/>
<junction x="-48.26" y="10.16"/>
<pinref part="J3" gate="G$1" pin="P$2"/>
<pinref part="J4" gate="G$1" pin="P$2"/>
<pinref part="J5" gate="G$1" pin="P$2"/>
<pinref part="J2" gate="G$1" pin="P$2"/>
<pinref part="D5" gate="G$1" pin="C"/>
<wire x1="-60.96" y1="38.1" x2="-60.96" y2="10.16" width="0.1524" layer="91"/>
<junction x="-60.96" y="10.16"/>
</segment>
</net>
<net name="N$4" class="0">
<segment>
<pinref part="Q2" gate="G$1" pin="C"/>
<pinref part="D2" gate="1" pin="A"/>
<wire x1="25.4" y1="35.56" x2="25.4" y2="40.64" width="0.1524" layer="91"/>
<wire x1="25.4" y1="40.64" x2="25.4" y2="48.26" width="0.1524" layer="91"/>
<wire x1="25.4" y1="40.64" x2="35.56" y2="40.64" width="0.1524" layer="91"/>
<pinref part="K1" gate="1" pin="2"/>
<wire x1="35.56" y1="40.64" x2="35.56" y2="43.18" width="0.1524" layer="91"/>
<junction x="25.4" y="40.64"/>
<pinref part="D1" gate="G$1" pin="C"/>
<wire x1="15.24" y1="48.26" x2="15.24" y2="40.64" width="0.1524" layer="91"/>
<wire x1="15.24" y1="40.64" x2="25.4" y2="40.64" width="0.1524" layer="91"/>
</segment>
</net>
<net name="N$11" class="0">
<segment>
<pinref part="K1" gate="2" pin="S"/>
<wire x1="53.34" y1="45.72" x2="58.42" y2="45.72" width="0.1524" layer="91"/>
<pinref part="J3" gate="G$1" pin="P$1"/>
</segment>
</net>
<net name="N$6" class="0">
<segment>
<pinref part="R2" gate="G$1" pin="2"/>
<pinref part="Q2" gate="G$1" pin="B"/>
<wire x1="15.24" y1="30.48" x2="20.32" y2="30.48" width="0.1524" layer="91"/>
</segment>
</net>
<net name="N$7" class="0">
<segment>
<pinref part="R2" gate="G$1" pin="1"/>
<wire x1="5.08" y1="30.48" x2="0" y2="30.48" width="0.1524" layer="91"/>
<pinref part="Q1" gate="G$1" pin="C"/>
<wire x1="0" y1="40.64" x2="0" y2="30.48" width="0.1524" layer="91"/>
<pinref part="R4" gate="G$1" pin="2"/>
<wire x1="0" y1="30.48" x2="0" y2="25.4" width="0.1524" layer="91"/>
<junction x="0" y="30.48"/>
</segment>
</net>
<net name="N$9" class="0">
<segment>
<pinref part="Q1" gate="G$1" pin="B"/>
<pinref part="R6" gate="G$1" pin="2"/>
<wire x1="-5.08" y1="45.72" x2="-10.16" y2="45.72" width="0.1524" layer="91"/>
<pinref part="R7" gate="G$1" pin="1"/>
<wire x1="-10.16" y1="45.72" x2="-12.7" y2="45.72" width="0.1524" layer="91"/>
<wire x1="-10.16" y1="55.88" x2="-10.16" y2="45.72" width="0.1524" layer="91"/>
<junction x="-10.16" y="45.72"/>
</segment>
</net>
<net name="N$10" class="0">
<segment>
<pinref part="R6" gate="G$1" pin="1"/>
<wire x1="-27.94" y1="45.72" x2="-22.86" y2="45.72" width="0.1524" layer="91"/>
<pinref part="J2" gate="G$1" pin="P$1"/>
</segment>
</net>
<net name="N$8" class="0">
<segment>
<pinref part="K2" gate="2" pin="S"/>
<wire x1="177.8" y1="45.72" x2="172.72" y2="45.72" width="0.1524" layer="91"/>
<pinref part="J5" gate="G$1" pin="P$1"/>
</segment>
</net>
<net name="N$12" class="0">
<segment>
<pinref part="Q4" gate="G$1" pin="B"/>
<pinref part="R3" gate="G$1" pin="2"/>
<wire x1="139.7" y1="30.48" x2="134.62" y2="30.48" width="0.1524" layer="91"/>
</segment>
</net>
<net name="N$13" class="0">
<segment>
<pinref part="R3" gate="G$1" pin="1"/>
<wire x1="124.46" y1="30.48" x2="119.38" y2="30.48" width="0.1524" layer="91"/>
<pinref part="R5" gate="G$1" pin="2"/>
<wire x1="119.38" y1="30.48" x2="119.38" y2="25.4" width="0.1524" layer="91"/>
<pinref part="Q3" gate="G$1" pin="C"/>
<wire x1="119.38" y1="30.48" x2="119.38" y2="38.1" width="0.1524" layer="91"/>
<junction x="119.38" y="30.48"/>
</segment>
</net>
<net name="N$15" class="0">
<segment>
<pinref part="R1" gate="G$1" pin="1"/>
<wire x1="96.52" y1="43.18" x2="91.44" y2="43.18" width="0.1524" layer="91"/>
<pinref part="J4" gate="G$1" pin="P$1"/>
</segment>
</net>
<net name="N$17" class="0">
<segment>
<pinref part="Q4" gate="G$1" pin="C"/>
<pinref part="D3" gate="1" pin="A"/>
<wire x1="144.78" y1="35.56" x2="144.78" y2="40.64" width="0.1524" layer="91"/>
<wire x1="144.78" y1="40.64" x2="144.78" y2="48.26" width="0.1524" layer="91"/>
<wire x1="144.78" y1="40.64" x2="154.94" y2="40.64" width="0.1524" layer="91"/>
<pinref part="K2" gate="1" pin="2"/>
<wire x1="154.94" y1="40.64" x2="154.94" y2="43.18" width="0.1524" layer="91"/>
<junction x="144.78" y="40.64"/>
<pinref part="D4" gate="G$1" pin="C"/>
<wire x1="137.16" y1="48.26" x2="137.16" y2="40.64" width="0.1524" layer="91"/>
<wire x1="137.16" y1="40.64" x2="144.78" y2="40.64" width="0.1524" layer="91"/>
</segment>
</net>
<net name="N$1" class="0">
<segment>
<pinref part="R8" gate="G$1" pin="1"/>
<wire x1="109.22" y1="55.88" x2="109.22" y2="43.18" width="0.1524" layer="91"/>
<pinref part="Q3" gate="G$1" pin="B"/>
<pinref part="R1" gate="G$1" pin="2"/>
<wire x1="114.3" y1="43.18" x2="109.22" y2="43.18" width="0.1524" layer="91"/>
<junction x="109.22" y="43.18"/>
<wire x1="109.22" y1="43.18" x2="106.68" y2="43.18" width="0.1524" layer="91"/>
</segment>
</net>
</nets>
</sheet>
</sheets>
</schematic>
</drawing>
</eagle>
